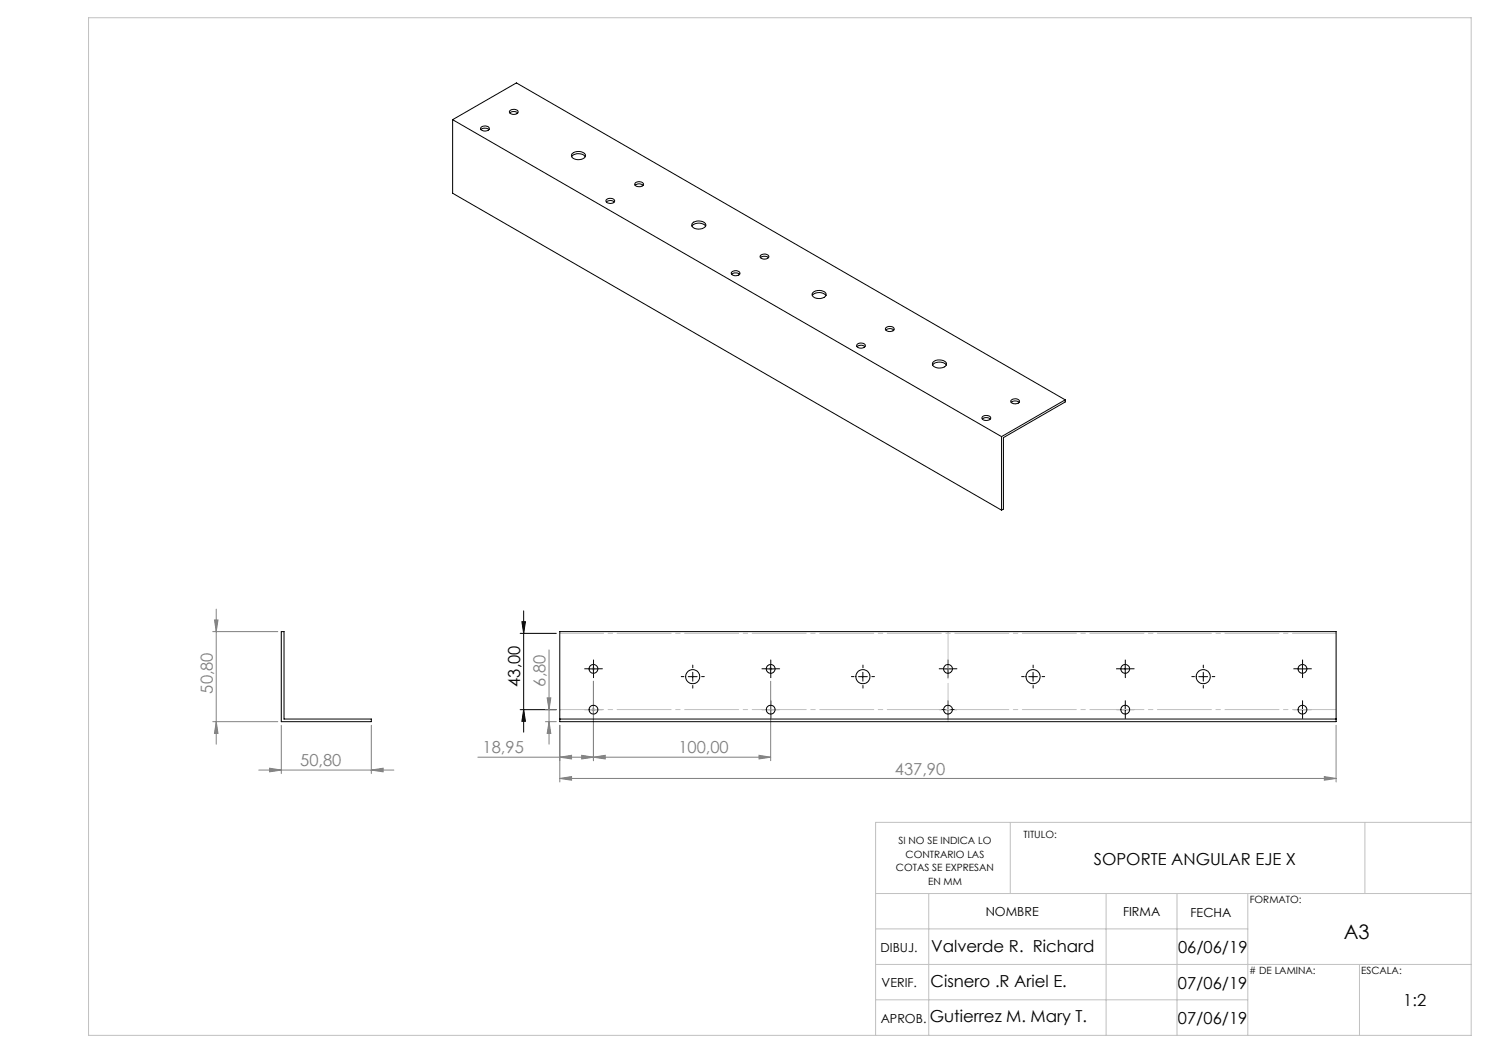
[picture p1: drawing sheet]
<svg xmlns="http://www.w3.org/2000/svg" width="420mm" height="297mm" viewBox="0 0 420 297" stroke-linecap="round" stroke-linejoin="round" font-family="sans-serif">
<g fill="none" stroke="#000" stroke-width=".28">
<path d="M146.7 178.6h10.2M147.2 175.4h1l-.5 3.2zM147.7 172.3v34.2M166.2 188.7h2.4M167.4 187.4v2.5M167.4 198.9v2.5M194.1 190.8h2.5M195.4 189.6v2.5M216.1 188.7h2.6M217.4 187.4v2.5M217.4 198.9v2.5M242.1 190.8h2.6"/>
<path d="M243.4 189.6v2.5M266.1 188.7h2.5M267.4 187.4v2.5M267.4 198.9v2.5M290.2 190.8h2.4M291.4 189.6v2.5M316.2 188.7h2.4M317.4 187.4v2.5M317.4 198.9v2.5M338.1 190.8h2.5M339.4 189.6v2.5M366.1 188.7h2.6"/>
<path d="M367.4 187.4v2.5M367.4 198.9v2.5M146.7 200.2h10.2M147.7 200.2l.5 3.2h-1zM166.2 200.2h2.4M216.1 200.2h2.6M266.1 200.2h2.5M316.2 200.2h2.4M366.1 200.2h2.6"/>
</g>
<g fill="none" stroke="#808080" stroke-width=".28">
<path d="M60 178.1h18.4M60.5 174.9h1l-.5 3.2zM61 171.8v38.1M154.3 196.8h1.1l-.5 3.4zM154.9 183.3v26.6M167.4 192.2v22.4M217.4 192.2v22.4M60 203.5h18.4M61 203.5l.5 3.4h-1zM73 217.2h38.1M76.1 216.7l3.2 .5-3.2 .5zM79.3 204.6v13.6"/>
<path d="M104.7 217.2l3.4-.5v1zM104.7 204.6v13.6M153.8 200.2h3.1M153.8 203.5h3.1M154.9 203.5l.5 3.4h-1.1zM157.9 219.6l3.3-.6v1.1zM157.9 213.6l3.3-.6v1.1zM157.9 204.6v16M157.9 219.6h219M164.1 213l3.3 .6-3.3 .5zM167.4 213.6l3.3-.6v1.1zM214.1 213l3.3 .6-3.3 .5z"/>
<path d="M217.4 213.6h-82.6M373.6 219l3.3 .6-3.3 .5zM376.9 204.6v16"/>
</g>
<g fill="none" stroke="#c0c0c0" stroke-width=".28">
<path d="M25 5h390v287h-390zM166.9 188.7h1M167 188.3l.7 .7M167 199.8l.7 .7M167.4 188.2v1M167.4 199.7v1M167.7 188.3l-.7 .7M167.7 199.8l-.7 .7M216.9 188.7h1M217 188.3l.7 .7M217.4 188.2v1M217.7 188.3l-.7 .7"/>
<path d="M166.9 200.2h1M285 231.9v20.1M385 231.9v20.1M415 231.9h-168v60.1M247 252h168M262 252v40M312 252v40M332 252v40M352 252v40M247 262h105M247 272h168M383.5 272v20"/>
<path d="M247 282h105"/>
</g>
<g fill="none" stroke="#000" stroke-width=".28" stroke-dasharray="15.2 1.3 1.3 1.3">
<path d="M166.2 188.6h-1.3M167.4 198.9v-1.3M167.4 187.4v-1.3M167.4 189.9v1.2M168.7 188.6h1.2M192.9 190.8h-.7M195.4 188.3v-.7M195.4 193.3v.8M197.9 190.8h.8M216.2 188.6h-1.3M217.4 198.9v-1.3M217.4 187.4v-1.3"/>
<path d="M217.4 189.9v1.2M218.7 188.6h1.2M240.9 190.8h-.7M243.4 188.3v-.7M243.4 193.3v.8M245.9 190.8h.8M266.2 188.6h-1.3M267.4 198.9v-1.3M267.4 187.4v-1.3M267.4 189.9v1.2M268.7 188.6h1.2M288.9 190.8h-.7"/>
<path d="M291.4 188.3v-.7M291.4 193.3v.8M293.9 190.8h.8M316.2 188.6h-1.3M317.4 198.9v-1.3M317.4 187.4v-1.3M317.4 189.9v1.2M318.7 188.6h1.2M336.9 190.8h-.7M339.4 188.3v-.7M339.4 193.3v.8M341.9 190.8h.8"/>
<path d="M366.2 188.6h-1.3M367.4 187.4v-1.3M367.4 189.9v1.2M367.4 198.9v-1.3M368.7 188.6h1.2M166.2 200.1h-1.3M167.4 201.4v1.2M168.7 200.1h1.2M216.2 200.1h-1.3M217.4 201.4v1.2M218.7 200.1h1.2M266.2 200.1h-1.3"/>
<path d="M267.4 201.4v1.2M268.7 200.1h1.2M316.2 200.1h-1.3M317.4 201.4v1.2M318.7 200.1h1.2M366.2 200.1h-1.3M367.4 201.4v1.2M368.7 200.1h1.2"/>
</g>
<path d="M267.4 178.1v25.4" fill="none" stroke="#c0c0c0" stroke-width=".28" stroke-dasharray="15.2 1.3 1.3 1.3" stroke-dashoffset="4.4"/>
<path d="M157.9 178.6h219M376.9 200.1h-219" fill="none" stroke="#c0c0c0" stroke-width=".28" stroke-dasharray="15.2 1.3 1.3 1.3" stroke-dashoffset="2.9"/>
<path d="M147.7 200.2l.5 3.2h-1zM147.2 175.4h1l-.5 3.2z" fill="#000"/>
<g fill="#808080">
<path d="M154.3 196.8h1.1l-.5 3.4zM154.9 203.5l.5 3.4h-1.1z"/>
<path d="M214.1 213l3.3 .6-3.3 .5zM167.4 213.6l3.3-.6v1.1z"/>
<path d="M76.1 216.7l3.2 .5-3.2 .5zM104.7 217.2l3.4-.5v1z"/>
<path d="M60.5 174.9h1l-.5 3.2zM61 203.5l.5 3.4h-1z"/>
<path d="M157.9 219.6l3.3-.6v1.1zM373.6 219l3.3 .6-3.3 .5zM157.9 213.6l3.3-.6v1.1zM164.1 213l3.3 .6-3.3 .5z"/>
</g>
<g fill="none" stroke="#000" stroke-width=".28">
<path d="M127.7 33.8l154.8 89.4M127.7 33.8v20.7l154.8 89.4M127.7 33.8l18-10.4 154.8 89.4M135.6 36.5l.9-.3h.9l.5 .3M135.7 35.8l1.2-.3a.96 .96 0 0 1 1.1 .8 1.5 1.5 0 0 1-2.5 0zM143.8 31.9l.8-.4h.9l.5 .4M143.9 31.1l1.2-.3a.81 .81 0 0 1 .9 1.1 1.4 1.4 0 0 1-2.3-.5zM161.2 44.2a2.64 2.64 0 0 1 3.9 0M161.4 43.3a2.57 2.57 0 0 1 3.8 .5 2.3 2.3 0 0 1-3.6 .8 .84 .84 0 0 1-.2-1.3zM171 57l1.3-.5 1 .5M171.1 56.3l.8-.4a.95 .95 0 0 1 1 .1 .95 .95 0 0 1 .4 .9 1.39 1.39 0 0 1-2.4-.4zM179.1 52.3l.1-.1a1.72 1.72 0 0 1 2.2 .1"/>
<path d="M179.2 51.5l.8-.2a.99 .99 0 0 1 1.4 .9 1.68 1.68 0 0 1-2.4-.1zM195.2 63.8a2.6 2.6 0 0 1 3.8 0M195.3 62.9a2.6 2.6 0 0 1 3.8 .5 2.3 2.3 0 0 1-3.6 .8 .8 .8 0 0 1-.2-1.3zM206.4 77.4l.8-.4h.9l.5 .4M206.5 76.7l.3-.2a1.37 1.37 0 0 1 1.9 .6 1.49 1.49 0 0 1-2.4 0zM214.5 72.7l.8-.4 1 .1 .4 .3M214.6 72l.3-.2a1.39 1.39 0 0 1 2 .6 1.53 1.53 0 0 1-2.5 .1zM229.1 83.4a2.6 2.6 0 0 1 3.9 0M229.3 82.5a2.56 2.56 0 0 1 3.7 .5 2.3 2.3 0 0 1-3.6 .7 .77 .77 0 0 1-.1-1.2zM241.7 97.8l.4-.3a1.7 1.7 0 0 1 1.9 .3M241.8 97.1l.8-.3a.95 .95 0 0 1 1 0 .95 .95 0 0 1 .4 1 1.34 1.34 0 0 1-2.3-.5zM249.8 93.1l1.3-.4 1 .4"/>
<path d="M249.9 92.4l.8-.3a.96 .96 0 0 1 1 0 .96 .96 0 0 1 .4 1 1.36 1.36 0 0 1-2.3-.5zM263.1 103a2.6 2.6 0 0 1 3.8 0M263.2 102.1a2.61 2.61 0 0 1 3.8 .5 2.28 2.28 0 0 1-3.6 .8 .8 .8 0 0 1-.2-1.3zM277.1 118.2l.8-.4 .9 .1 .5 .3M277.2 117.5l1.2-.3a.81 .81 0 0 1 1 1l-1.1 .4a1 1 0 0 1-1.3-.9zM285.2 113.5l.9-.4 .8 .1 .6 .3M285.3 112.8l.3-.2a1.37 1.37 0 0 1 2 .6 1.52 1.52 0 0 1-2.5 .1zM300.5 112.8l-18 10.4M300.5 112.8v.6l-17.5 10v20.2l-.5 .3M282.5 123.2v20.7M79.3 178.1h.8v24.7h24.6v.7h-25.4zM157.9 178.1h219v25.4h-219z"/>
<path d="M157.9 202.8h219"/>
<circle cx="167.4" cy="188.7" r="1.24"/>
<circle cx="195.4" cy="190.9" r="2"/>
<circle cx="217.4" cy="188.7" r="1.25"/>
<circle cx="243.4" cy="190.9" r="2"/>
<circle cx="267.4" cy="188.7" r="1.25"/>
<circle cx="291.4" cy="190.9" r="2"/>
<circle cx="317.4" cy="188.7" r="1.24"/>
<circle cx="339.4" cy="190.9" r="2"/>
<circle cx="367.4" cy="188.7" r="1.25"/>
<circle cx="167.4" cy="200.2" r="1.24"/>
<circle cx="217.4" cy="200.2" r="1.25"/>
<circle cx="267.4" cy="200.2" r="1.25"/>
<circle cx="317.4" cy="200.2" r="1.24"/>
<circle cx="367.4" cy="200.2" r="1.25"/>
</g>
<text font-size="5.6" x="379" y="264.9">A3</text>
<g font-size="4.7" fill="#808080">
<text x="60" y="195.6" transform="rotate(-90 60 195.6)">50,80</text>
<text x="153.9" y="193.6" transform="rotate(-90 153.9 193.6)">6,80</text>
<text x="136.1" y="212.5">18,95</text>
<text x="191.4" y="212.5">100,00</text>
<text x="84.7" y="216.2">50,80</text>
<text x="252.4" y="218.5">437,90</text>
</g>
<g font-size="4.7">
<text x="146.7" y="193.7" transform="rotate(-90 146.7 193.7)">43,00</text>
<text x="308.6" y="244">SOPORTE ANGULAR EJE X</text>
<text x="262.7" y="268.4">Valverde R. Richard</text>
<text x="332.3" y="268.8">06/06/19</text>
<text x="262.5" y="278.4">Cisnero .R Ariel E.</text>
<text x="332.3" y="278.8">07/06/19</text>
<text x="395.8" y="283.7">1:2</text>
<text x="262.3" y="288.3">Gutierrez M. Mary T.</text>
<text x="332.3" y="288.8">07/06/19</text>
</g>
<g font-size="3.5">
<text x="278" y="258.4">NOMBRE</text>
<text x="316.8" y="258.3">FIRMA</text>
<text x="335.8" y="258.5">FECHA</text>
<text x="248.4" y="268.4">DIBUJ.</text>
<text x="248.7" y="278.4">VERIF.</text>
<text x="248.4" y="288.5">APROB.</text>
</g>
<g font-size="2.8">
<text x="253.4" y="238.1">SI NO SE INDICA LO</text>
<text x="288.7" y="236.5">TITULO:</text>
<text x="252.7" y="245.8">COTAS SE EXPRESAN</text>
<text x="255.4" y="241.9">CONTRARIO LAS</text>
<text x="261.8" y="249.6">EN MM</text>
<text x="352.5" y="254.8">FORMATO:</text>
<text x="352.3" y="274.7"># DE LAMINA:</text>
<text x="383.9" y="274.6">ESCALA:</text>
</g>
</svg>
